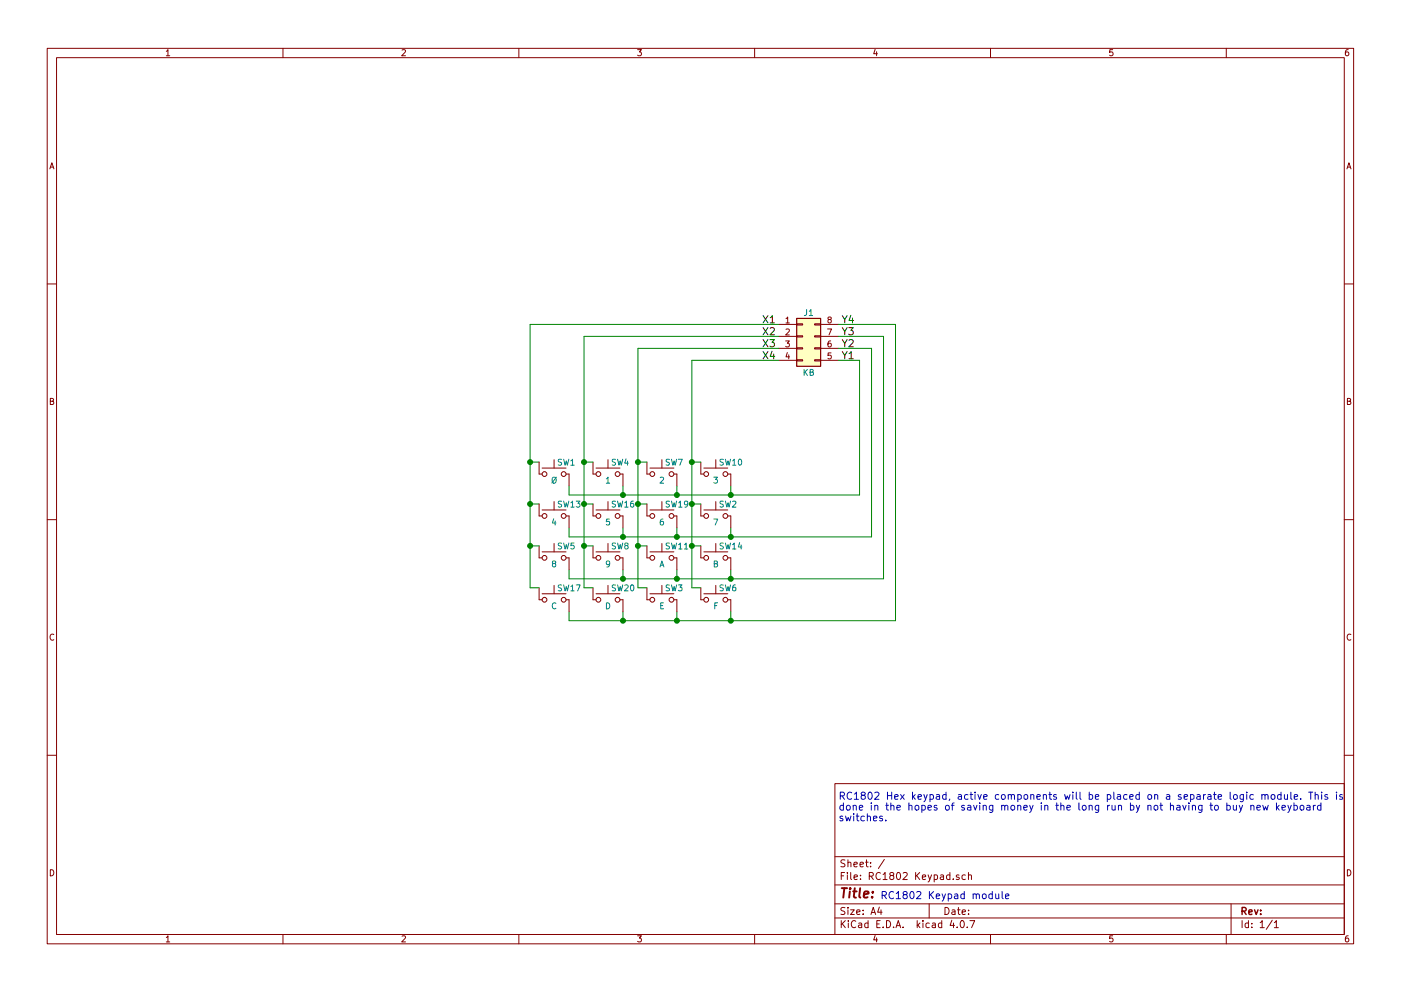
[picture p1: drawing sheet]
EESchema Schematic File Version 2
LIBS:power
LIBS:device
LIBS:switches
LIBS:relays
LIBS:motors
LIBS:transistors
LIBS:conn
LIBS:linear
LIBS:regul
LIBS:74xx
LIBS:cmos4000
LIBS:adc-dac
LIBS:memory
LIBS:xilinx
LIBS:microcontrollers
LIBS:dsp
LIBS:microchip
LIBS:analog_switches
LIBS:motorola
LIBS:texas
LIBS:intel
LIBS:audio
LIBS:interface
LIBS:digital-audio
LIBS:philips
LIBS:display
LIBS:cypress
LIBS:siliconi
LIBS:opto
LIBS:atmel
LIBS:contrib
LIBS:valves
LIBS:sw_keyboard
LIBS:RC1802 Keypad-cache
EELAYER 25 0
EELAYER END
$Descr A4 11693 8268
encoding utf-8
Sheet 1 1
Title ""
Date ""
Rev ""
Comp ""
Comment1 ""
Comment2 ""
Comment3 ""
Comment4 ""
$EndDescr
$Comp
L SW_Keyboard SW16
U 1 1
P 5075 4300
F 0 "SW16" H 5100 4400 50  0000 L CNN
F 1 "5" H 5075 4250 50  0000 C CNN
F 2 "Button_Switch_Keyboard:SW_Cherry_MX_1.00u_PCB" H 5075 4500 50  0001 C CNN
F 3 "" H 5075 4500 50  0001 C CNN
	1    5075 4300
	1    0    0    -1  
$EndComp
Wire Wire Line
	4750 4050 4750 4125
Wire Wire Line
	4500 3850 4425 3850
Connection ~ 4425 3850
Wire Wire Line
	4425 4200 4500 4200
Connection ~ 4425 4200
$Comp
L SW_Keyboard SW10
U 1 1
P 5975 3950
F 0 "SW10" H 6000 4050 50  0000 L CNN
F 1 "3" H 5975 3900 50  0000 C CNN
F 2 "Button_Switch_Keyboard:SW_Cherry_MX_1.00u_PCB" H 5975 4150 50  0001 C CNN
F 3 "" H 5975 4150 50  0001 C CNN
	1    5975 3950
	1    0    0    -1  
$EndComp
$Comp
L SW_Keyboard SW7
U 1 1
P 5525 3950
F 0 "SW7" H 5550 4050 50  0000 L CNN
F 1 "2" H 5525 3900 50  0000 C CNN
F 2 "Button_Switch_Keyboard:SW_Cherry_MX_1.00u_PCB" H 5525 4150 50  0001 C CNN
F 3 "" H 5525 4150 50  0001 C CNN
	1    5525 3950
	1    0    0    -1  
$EndComp
$Comp
L SW_Keyboard SW4
U 1 1
P 5075 3950
F 0 "SW4" H 5100 4050 50  0000 L CNN
F 1 "1" H 5075 3900 50  0000 C CNN
F 2 "Button_Switch_Keyboard:SW_Cherry_MX_1.00u_PCB" H 5075 4150 50  0001 C CNN
F 3 "" H 5075 4150 50  0001 C CNN
	1    5075 3950
	1    0    0    -1  
$EndComp
Wire Wire Line
	5200 4050 5200 4125
Wire Wire Line
	4950 3850 4875 3850
Connection ~ 4875 3850
Wire Wire Line
	4875 4200 4950 4200
Connection ~ 4875 4200
$Comp
L SW_Keyboard SW3
U 1 1
P 5525 5000
F 0 "SW3" H 5550 5100 50  0000 L CNN
F 1 "E" H 5525 4950 50  0000 C CNN
F 2 "Button_Switch_Keyboard:SW_Cherry_MX_1.00u_PCB" H 5525 5200 50  0001 C CNN
F 3 "" H 5525 5200 50  0001 C CNN
	1    5525 5000
	1    0    0    -1  
$EndComp
$Comp
L SW_Keyboard SW6
U 1 1
P 5975 5000
F 0 "SW6" H 6000 5100 50  0000 L CNN
F 1 "F" H 5975 4950 50  0000 C CNN
F 2 "Button_Switch_Keyboard:SW_Cherry_MX_1.00u_PCB" H 5975 5200 50  0001 C CNN
F 3 "" H 5975 5200 50  0001 C CNN
	1    5975 5000
	1    0    0    -1  
$EndComp
Wire Wire Line
	5650 4125 5650 4050
Wire Wire Line
	5400 3850 5325 3850
Wire Wire Line
	4425 2700 4425 4900
Connection ~ 5325 3850
Wire Wire Line
	5325 4200 5400 4200
Connection ~ 5325 4200
$Comp
L SW_Keyboard SW20
U 1 1
P 5075 5000
F 0 "SW20" H 5100 5100 50  0000 L CNN
F 1 "D" H 5075 4950 50  0000 C CNN
F 2 "Button_Switch_Keyboard:SW_Cherry_MX_1.00u_PCB" H 5075 5200 50  0001 C CNN
F 3 "" H 5075 5200 50  0001 C CNN
	1    5075 5000
	1    0    0    -1  
$EndComp
$Comp
L SW_Keyboard SW11
U 1 1
P 5525 4650
F 0 "SW11" H 5550 4750 50  0000 L CNN
F 1 "A" H 5525 4600 50  0000 C CNN
F 2 "Button_Switch_Keyboard:SW_Cherry_MX_1.00u_PCB" H 5525 4850 50  0001 C CNN
F 3 "" H 5525 4850 50  0001 C CNN
	1    5525 4650
	1    0    0    -1  
$EndComp
$Comp
L SW_Keyboard SW19
U 1 1
P 5525 4300
F 0 "SW19" H 5550 4400 50  0000 L CNN
F 1 "6" H 5525 4250 50  0000 C CNN
F 2 "Button_Switch_Keyboard:SW_Cherry_MX_1.00u_PCB" H 5525 4500 50  0001 C CNN
F 3 "" H 5525 4500 50  0001 C CNN
	1    5525 4300
	1    0    0    -1  
$EndComp
$Comp
L SW_Keyboard SW2
U 1 1
P 5975 4300
F 0 "SW2" H 6000 4400 50  0000 L CNN
F 1 "7" H 5975 4250 50  0000 C CNN
F 2 "Button_Switch_Keyboard:SW_Cherry_MX_1.00u_PCB" H 5975 4500 50  0001 C CNN
F 3 "" H 5975 4500 50  0001 C CNN
	1    5975 4300
	1    0    0    -1  
$EndComp
Wire Wire Line
	6100 4125 6100 4050
Wire Wire Line
	5850 3850 5775 3850
Wire Wire Line
	4875 2800 4875 4900
Connection ~ 5775 3850
Wire Wire Line
	5775 4200 5850 4200
Connection ~ 5775 4200
$Comp
L SW_Keyboard SW5
U 1 1
P 4625 4650
F 0 "SW5" H 4650 4750 50  0000 L CNN
F 1 "8" H 4625 4600 50  0000 C CNN
F 2 "Button_Switch_Keyboard:SW_Cherry_MX_1.00u_PCB" H 4625 4850 50  0001 C CNN
F 3 "" H 4625 4850 50  0001 C CNN
	1    4625 4650
	1    0    0    -1  
$EndComp
$Comp
L SW_Keyboard SW8
U 1 1
P 5075 4650
F 0 "SW8" H 5100 4750 50  0000 L CNN
F 1 "9" H 5075 4600 50  0000 C CNN
F 2 "Button_Switch_Keyboard:SW_Cherry_MX_1.00u_PCB" H 5075 4850 50  0001 C CNN
F 3 "" H 5075 4850 50  0001 C CNN
	1    5075 4650
	1    0    0    -1  
$EndComp
$Comp
L SW_Keyboard SW1
U 1 1
P 4625 3950
F 0 "SW1" H 4650 4050 50  0000 L CNN
F 1 "Ø" H 4625 3900 50  0000 C CNN
F 2 "Button_Switch_Keyboard:SW_Cherry_MX_1.00u_PCB" H 4625 4150 50  0001 C CNN
F 3 "" H 4625 4150 50  0001 C CNN
	1    4625 3950
	1    0    0    -1  
$EndComp
Wire Wire Line
	5325 2900 5325 4900
$Comp
L SW_Keyboard SW14
U 1 1
P 5975 4650
F 0 "SW14" H 6000 4750 50  0000 L CNN
F 1 "B" H 5975 4600 50  0000 C CNN
F 2 "Button_Switch_Keyboard:SW_Cherry_MX_1.00u_PCB" H 5975 4850 50  0001 C CNN
F 3 "" H 5975 4850 50  0001 C CNN
	1    5975 4650
	1    0    0    -1  
$EndComp
$Comp
L SW_Keyboard SW17
U 1 1
P 4625 5000
F 0 "SW17" H 4650 5100 50  0000 L CNN
F 1 "C" H 4625 4950 50  0000 C CNN
F 2 "Button_Switch_Keyboard:SW_Cherry_MX_1.00u_PCB" H 4625 5200 50  0001 C CNN
F 3 "" H 4625 5200 50  0001 C CNN
	1    4625 5000
	1    0    0    -1  
$EndComp
Wire Wire Line
	5775 3000 5775 4900
Wire Wire Line
	4750 4125 7175 4125
Connection ~ 5200 4125
Connection ~ 5650 4125
Connection ~ 6100 4125
$Comp
L SW_Keyboard SW13
U 1 1
P 4625 4300
F 0 "SW13" H 4650 4400 50  0000 L CNN
F 1 "4" H 4625 4250 50  0000 C CNN
F 2 "Button_Switch_Keyboard:SW_Cherry_MX_1.00u_PCB" H 4625 4500 50  0001 C CNN
F 3 "" H 4625 4500 50  0001 C CNN
	1    4625 4300
	1    0    0    -1  
$EndComp
Text Label 6475 3000 2    60   ~ 0
X4
Text Label 6475 2900 2    60   ~ 0
X3
Text Label 6475 2800 2    60   ~ 0
X2
Text Label 6475 2700 2    60   ~ 0
X1
Text Notes 7350 7500 0    60   ~ 0
RC1802 Keypad module
Text Notes 7000 6850 0    60   ~ 0
RC1802 Hex keypad, active components will be placed on a separate logic module. This is\ndone in the hopes of saving money in the long run by not having to buy new keyboard\nswitches.
Wire Wire Line
	4750 4400 4750 4475
Wire Wire Line
	4750 4475 7275 4475
Wire Wire Line
	4750 4750 4750 4825
Wire Wire Line
	4750 4825 7375 4825
Wire Wire Line
	4750 5100 4750 5175
Wire Wire Line
	4750 5175 7475 5175
Wire Wire Line
	4875 4550 4950 4550
Wire Wire Line
	4875 4900 4950 4900
Connection ~ 4875 4550
Wire Wire Line
	4425 4550 4500 4550
Wire Wire Line
	4425 4900 4500 4900
Connection ~ 4425 4550
Wire Wire Line
	5200 4400 5200 4475
Connection ~ 5200 4475
Wire Wire Line
	5650 4400 5650 4475
Connection ~ 5650 4475
Wire Wire Line
	6100 4400 6100 4475
Connection ~ 6100 4475
Wire Wire Line
	6100 4750 6100 4825
Connection ~ 6100 4825
Wire Wire Line
	6100 5100 6100 5175
Connection ~ 6100 5175
Wire Wire Line
	5650 5100 5650 5175
Connection ~ 5650 5175
Wire Wire Line
	5200 5100 5200 5175
Connection ~ 5200 5175
Wire Wire Line
	5200 4750 5200 4825
Connection ~ 5200 4825
Wire Wire Line
	5325 4550 5400 4550
Wire Wire Line
	5325 4900 5400 4900
Connection ~ 5325 4550
Wire Wire Line
	5775 4550 5850 4550
Wire Wire Line
	5775 4900 5850 4900
Connection ~ 5775 4550
Text Label 7025 3000 0    60   ~ 0
Y1
Text Label 7025 2900 0    60   ~ 0
Y2
Text Label 7025 2800 0    60   ~ 0
Y3
Text Label 7025 2700 0    60   ~ 0
Y4
$Comp
L Conn_02x04_Counter_Clockwise J1
U 1 1
P 6700 2800
F 0 "J1" H 6750 3000 50  0000 C CNN
F 1 "KB" H 6750 2500 50  0000 C CNN
F 2 "Pin_Headers:Pin_Header_Straight_2x04_Pitch2.54mm" H 6700 2800 50  0001 C CNN
F 3 "" H 6700 2800 50  0001 C CNN
	1    6700 2800
	1    0    0    -1  
$EndComp
Wire Wire Line
	7175 4125 7175 3000
Wire Wire Line
	7175 3000 7000 3000
Wire Wire Line
	7000 2900 7275 2900
Wire Wire Line
	7275 2900 7275 4475
Wire Wire Line
	7375 4825 7375 2800
Wire Wire Line
	7375 2800 7000 2800
Wire Wire Line
	7000 2700 7475 2700
Wire Wire Line
	7475 2700 7475 5175
Wire Wire Line
	5650 4750 5650 4825
Connection ~ 5650 4825
Wire Wire Line
	5775 3000 6500 3000
Wire Wire Line
	5325 2900 6500 2900
Wire Wire Line
	4875 2800 6500 2800
Wire Wire Line
	4425 2700 6500 2700
$EndSCHEMATC
